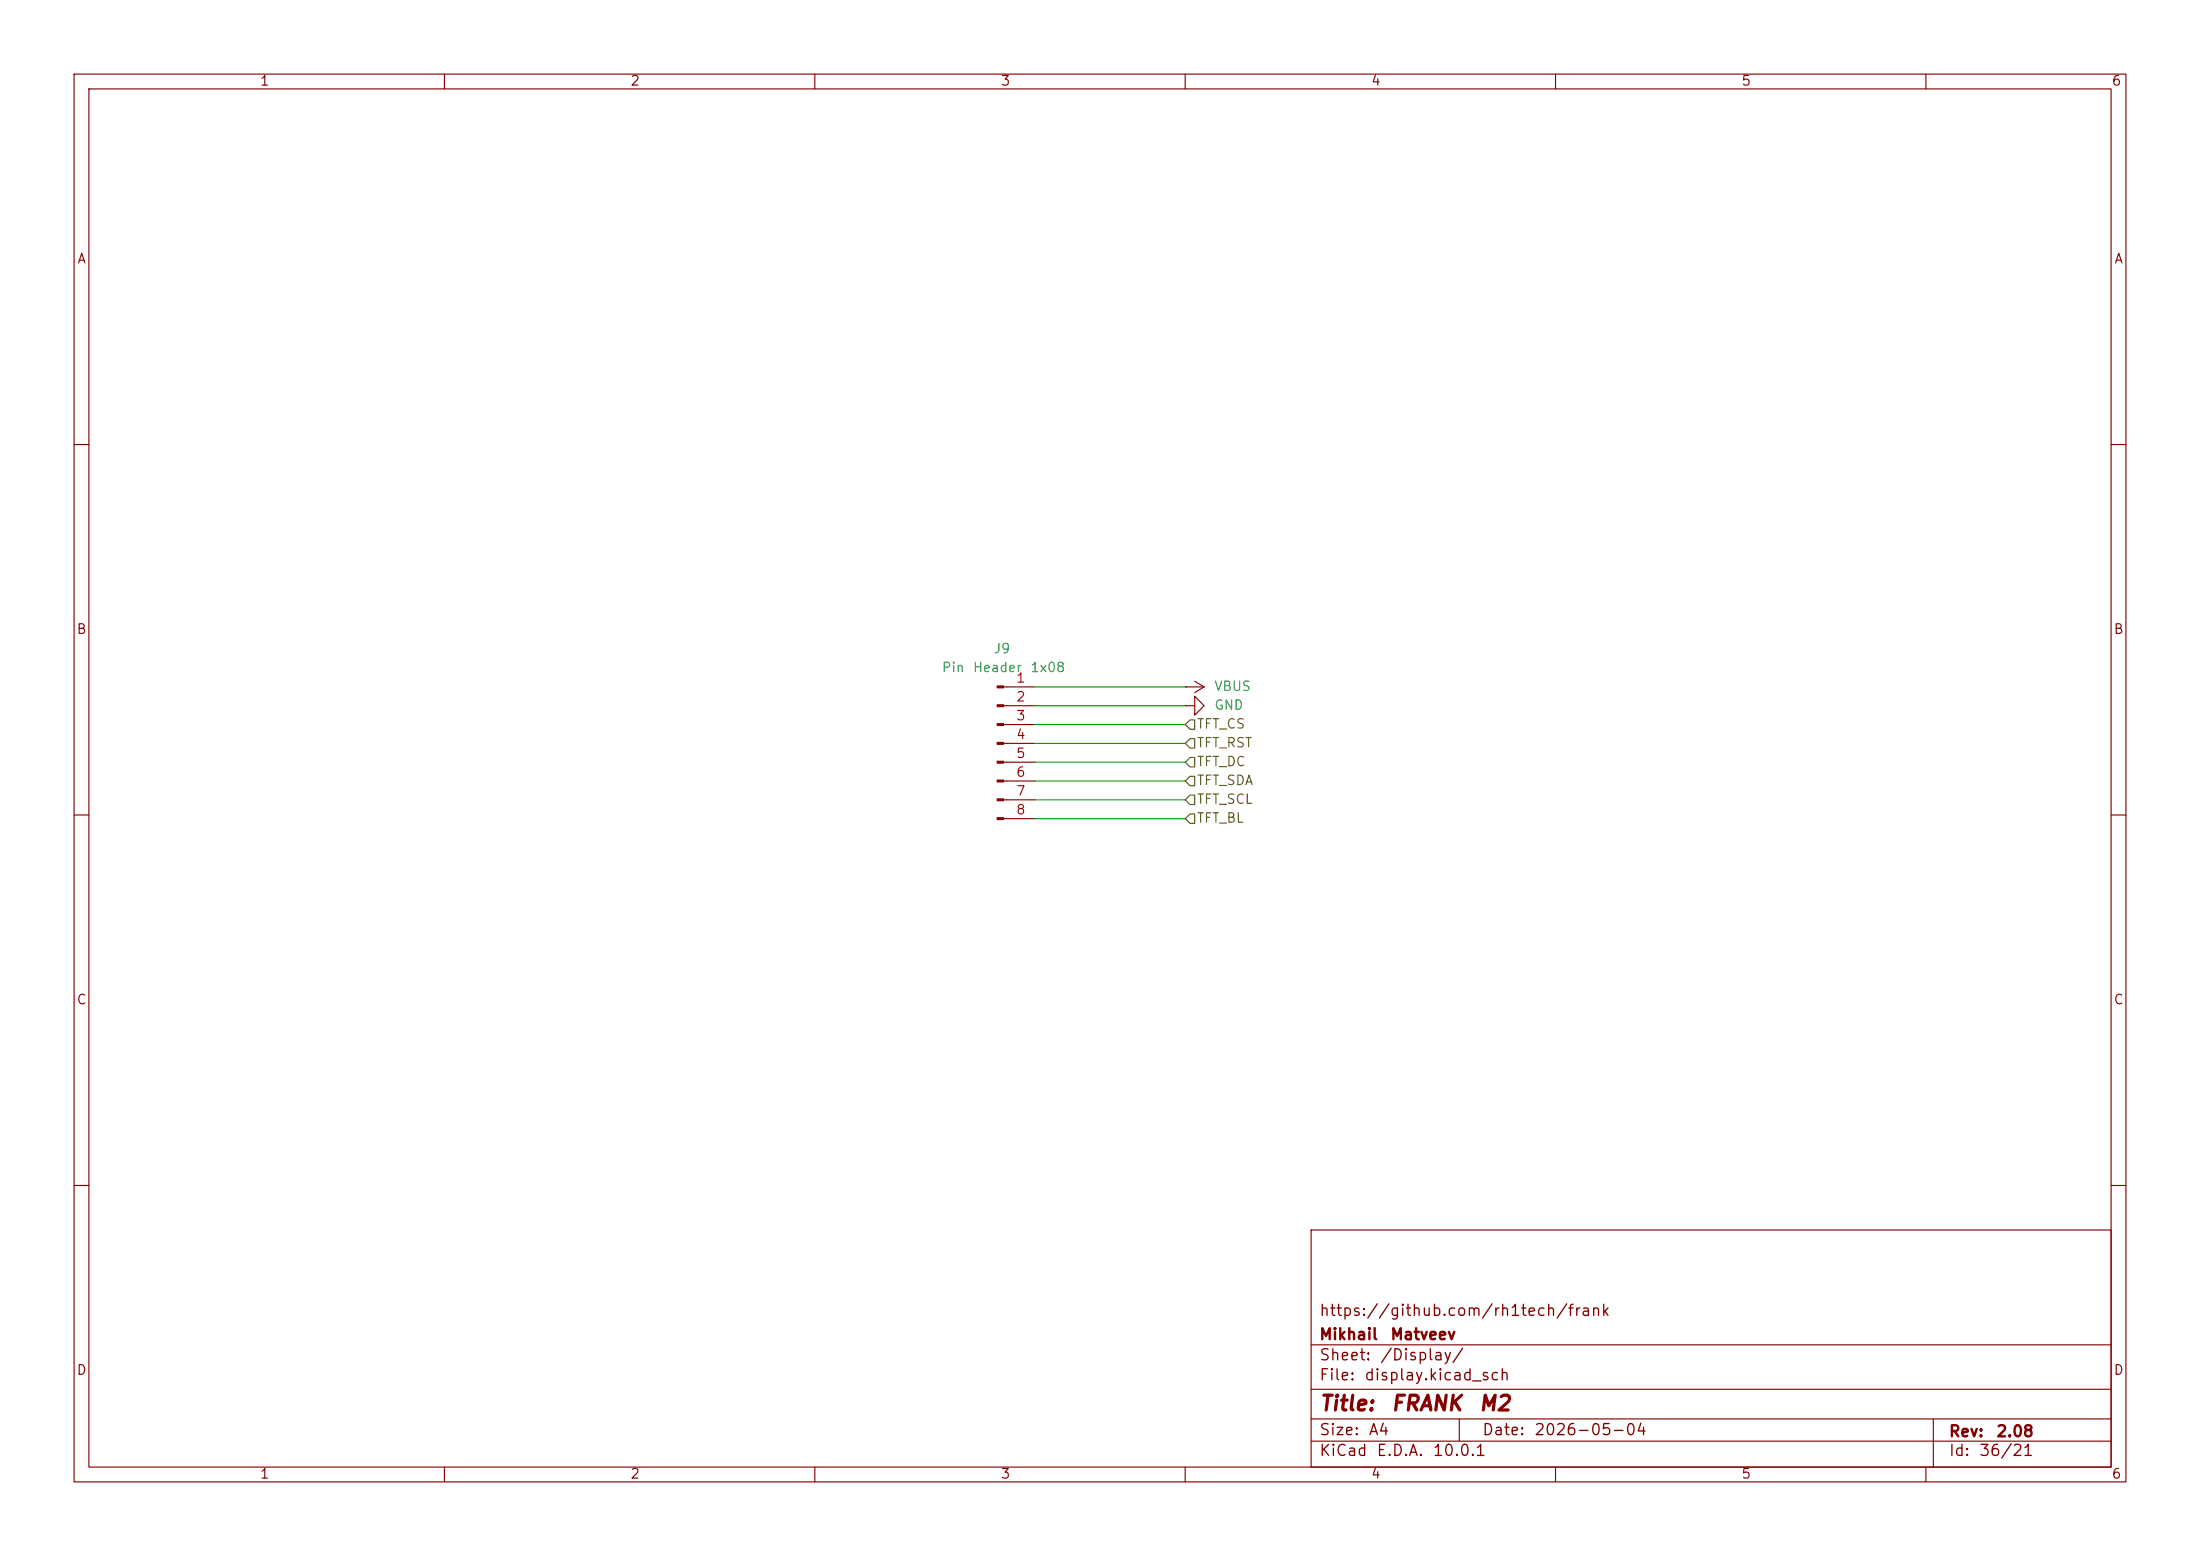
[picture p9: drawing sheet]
(kicad_sch
 (version 20260306)
 (generator "eeschema")
 (generator_version "10.0")
 (paper "A4")
 (title_block
  (title "${NAME} ${MODEL}")
  (date "${DATE}")
  (rev "${VERSION}")
  (company "Mikhail Matveev")
  (comment 1 "https://github.com/rh1tech/frank"))
 (lib_symbols
  (symbol "FRANK:Conn_01x08_Pin"
   (pin_names
    (offset 1.016) (hide yes)) (exclude_from_sim no) (in_bom yes) (on_board yes)
   (in_pos_files yes)
   (duplicate_pin_numbers_are_jumpers no)
   (property "Reference" "J" (at 0 10.16 0) (show_name no) (do_not_autoplace no) (effects (font (size 1.27 1.27))))
   (property "Value" "Conn_01x08_Pin" (at 0 -12.7 0) (show_name no) (do_not_autoplace no) (effects (font (size 1.27 1.27))))
   (property "Footprint" "" (at 0 0 0) (show_name no) (do_not_autoplace no) (hide yes) (effects (font (size 1.27 1.27))))
   (property "Datasheet" "" (at 0 0 0) (show_name no) (do_not_autoplace no) (hide yes) (effects (font (size 1.27 1.27))))
   (property "Description" "Generic connector, single row, 01x08, script generated" (at 0 0 0) (show_name no) (do_not_autoplace no) (hide yes) (effects (font (size 1.27 1.27))))
   (property "ki_locked" "" (at 0 0 0) (show_name no) (do_not_autoplace no) (effects (font (size 1.27 1.27))))
   (symbol "Conn_01x08_Pin_1_1"
    (rectangle (start 0.8636 7.747) (end 0 7.493) (stroke (width 0.1524) (type default)) (fill (type outline)))
    (rectangle (start 0.8636 5.207) (end 0 4.953) (stroke (width 0.1524) (type default)) (fill (type outline)))
    (rectangle (start 0.8636 2.667) (end 0 2.413) (stroke (width 0.1524) (type default)) (fill (type outline)))
    (rectangle (start 0.8636 0.127) (end 0 -0.127) (stroke (width 0.1524) (type default)) (fill (type outline)))
    (rectangle (start 0.8636 -2.413) (end 0 -2.667) (stroke (width 0.1524) (type default)) (fill (type outline)))
    (rectangle (start 0.8636 -4.953) (end 0 -5.207) (stroke (width 0.1524) (type default)) (fill (type outline)))
    (rectangle (start 0.8636 -7.493) (end 0 -7.747) (stroke (width 0.1524) (type default)) (fill (type outline)))
    (rectangle (start 0.8636 -10.033) (end 0 -10.287) (stroke (width 0.1524) (type default)) (fill (type outline)))
    (polyline (pts (xy 1.27 7.62) (xy 0.8636 7.62)) (stroke (width 0.1524) (type default)) (fill (type none)))
    (polyline (pts (xy 1.27 5.08) (xy 0.8636 5.08)) (stroke (width 0.1524) (type default)) (fill (type none)))
    (polyline (pts (xy 1.27 2.54) (xy 0.8636 2.54)) (stroke (width 0.1524) (type default)) (fill (type none)))
    (polyline (pts (xy 1.27 0) (xy 0.8636 0)) (stroke (width 0.1524) (type default)) (fill (type none)))
    (polyline (pts (xy 1.27 -2.54) (xy 0.8636 -2.54)) (stroke (width 0.1524) (type default)) (fill (type none)))
    (polyline (pts (xy 1.27 -5.08) (xy 0.8636 -5.08)) (stroke (width 0.1524) (type default)) (fill (type none)))
    (polyline (pts (xy 1.27 -7.62) (xy 0.8636 -7.62)) (stroke (width 0.1524) (type default)) (fill (type none)))
    (polyline (pts (xy 1.27 -10.16) (xy 0.8636 -10.16)) (stroke (width 0.1524) (type default)) (fill (type none)))
    (pin passive line (at 5.08 7.62 180) (length 3.81) (name "Pin_1" (effects (font (size 1.27 1.27)))) (number "1" (effects (font (size 1.27 1.27)))))
    (pin passive line (at 5.08 5.08 180) (length 3.81) (name "Pin_2" (effects (font (size 1.27 1.27)))) (number "2" (effects (font (size 1.27 1.27)))))
    (pin passive line (at 5.08 2.54 180) (length 3.81) (name "Pin_3" (effects (font (size 1.27 1.27)))) (number "3" (effects (font (size 1.27 1.27)))))
    (pin passive line (at 5.08 0 180) (length 3.81) (name "Pin_4" (effects (font (size 1.27 1.27)))) (number "4" (effects (font (size 1.27 1.27)))))
    (pin passive line (at 5.08 -2.54 180) (length 3.81) (name "Pin_5" (effects (font (size 1.27 1.27)))) (number "5" (effects (font (size 1.27 1.27)))))
    (pin passive line (at 5.08 -5.08 180) (length 3.81) (name "Pin_6" (effects (font (size 1.27 1.27)))) (number "6" (effects (font (size 1.27 1.27)))))
    (pin passive line (at 5.08 -7.62 180) (length 3.81) (name "Pin_7" (effects (font (size 1.27 1.27)))) (number "7" (effects (font (size 1.27 1.27)))))
    (pin passive line (at 5.08 -10.16 180) (length 3.81) (name "Pin_8" (effects (font (size 1.27 1.27)))) (number "8" (effects (font (size 1.27 1.27))))))
   (embedded_fonts no))
  (symbol "power:GND"
   (power global)
   (pin_numbers (hide yes))
   (pin_names
    (offset 0) (hide yes)) (exclude_from_sim no) (in_bom yes) (on_board yes)
   (in_pos_files yes)
   (duplicate_pin_numbers_are_jumpers no)
   (property "Reference" "#PWR" (at 0 -6.35 0) (show_name no) (do_not_autoplace no) (hide yes) (effects (font (size 1.27 1.27))))
   (property "Value" "GND" (at 0 -3.81 0) (show_name no) (do_not_autoplace no) (effects (font (size 1.27 1.27))))
   (property "Footprint" "" (at 0 0 0) (show_name no) (do_not_autoplace no) (hide yes) (effects (font (size 1.27 1.27))))
   (property "Datasheet" "" (at 0 0 0) (show_name no) (do_not_autoplace no) (hide yes) (effects (font (size 1.27 1.27))))
   (property "Description" "Power symbol creates a global label with name \"GND\" , ground" (at 0 0 0) (show_name no) (do_not_autoplace no) (hide yes) (effects (font (size 1.27 1.27))))
   (symbol "GND_0_1"
    (polyline (pts (xy 0 0) (xy 0 -1.27) (xy 1.27 -1.27) (xy 0 -2.54) (xy -1.27 -1.27) (xy 0 -1.27)) (stroke (width 0) (type default)) (fill (type none))))
   (symbol "GND_1_1"
    (pin power_in line (at 0 0 270) (length 0) (name "" (effects (font (size 1.27 1.27)))) (number "1" (effects (font (size 1.27 1.27))))))
   (embedded_fonts no))
  (symbol "power:VBUS"
   (power global)
   (pin_numbers (hide yes))
   (pin_names
    (offset 0) (hide yes)) (exclude_from_sim no) (in_bom yes) (on_board yes)
   (in_pos_files yes)
   (duplicate_pin_numbers_are_jumpers no)
   (property "Reference" "#PWR" (at 0 -3.81 0) (show_name no) (do_not_autoplace no) (hide yes) (effects (font (size 1.27 1.27))))
   (property "Value" "VBUS" (at 0 3.556 0) (show_name no) (do_not_autoplace no) (effects (font (size 1.27 1.27))))
   (property "Footprint" "" (at 0 0 0) (show_name no) (do_not_autoplace no) (hide yes) (effects (font (size 1.27 1.27))))
   (property "Datasheet" "" (at 0 0 0) (show_name no) (do_not_autoplace no) (hide yes) (effects (font (size 1.27 1.27))))
   (property "Description" "Power symbol creates a global label with name \"VBUS\"" (at 0 0 0) (show_name no) (do_not_autoplace no) (hide yes) (effects (font (size 1.27 1.27))))
   (symbol "VBUS_0_1"
    (polyline (pts (xy -0.762 1.27) (xy 0 2.54)) (stroke (width 0) (type default)) (fill (type none)))
    (polyline (pts (xy 0 2.54) (xy 0.762 1.27)) (stroke (width 0) (type default)) (fill (type none)))
    (polyline (pts (xy 0 0) (xy 0 2.54)) (stroke (width 0) (type default)) (fill (type none))))
   (symbol "VBUS_1_1"
    (pin power_in line (at 0 0 90) (length 0) (name "" (effects (font (size 1.27 1.27)))) (number "1" (effects (font (size 1.27 1.27))))))
   (embedded_fonts no)))
 (wire
  (pts (xy 139.7 100.33) (xy 160.02 100.33))
  (stroke (width 0) (type default)))
 (wire
  (pts (xy 139.7 97.79) (xy 160.02 97.79))
  (stroke (width 0) (type default)))
 (wire
  (pts (xy 139.7 102.87) (xy 160.02 102.87))
  (stroke (width 0) (type default)))
 (wire
  (pts (xy 139.7 92.71) (xy 160.02 92.71))
  (stroke (width 0) (type default)))
 (wire
  (pts (xy 139.7 110.49) (xy 160.02 110.49))
  (stroke (width 0) (type default)))
 (wire
  (pts (xy 139.7 105.41) (xy 160.02 105.41))
  (stroke (width 0) (type default)))
 (wire
  (pts (xy 139.7 95.25) (xy 160.02 95.25))
  (stroke (width 0) (type default)))
 (wire
  (pts (xy 139.7 107.95) (xy 160.02 107.95))
  (stroke (width 0) (type default)))
 (hierarchical_label "TFT_SCL"
  (shape input)
  (at 160.02 107.95 0)
  (effects (font (size 1.27 1.27)) (justify left)))
 (hierarchical_label "TFT_BL"
  (shape input)
  (at 160.02 110.49 0)
  (effects (font (size 1.27 1.27)) (justify left)))
 (hierarchical_label "TFT_DC"
  (shape input)
  (at 160.02 102.87 0)
  (effects (font (size 1.27 1.27)) (justify left)))
 (hierarchical_label "TFT_SDA"
  (shape input)
  (at 160.02 105.41 0)
  (effects (font (size 1.27 1.27)) (justify left)))
 (hierarchical_label "TFT_CS"
  (shape input)
  (at 160.02 97.79 0)
  (effects (font (size 1.27 1.27)) (justify left)))
 (hierarchical_label "TFT_RST"
  (shape input)
  (at 160.02 100.33 0)
  (effects (font (size 1.27 1.27)) (justify left)))
 (symbol
  (lib_id "power:GND")
  (at 160.02 95.25 90)
  (unit 1)
  (body_style 1)
  (exclude_from_sim no)
  (in_bom yes)
  (on_board yes)
  (in_pos_files yes)
  (dnp no)
  (fields_autoplaced yes)
  (property "Reference" "#PWR074" (at 166.37 95.25 0) (hide yes) (show_name no) (do_not_autoplace no) (effects (font (size 1.27 1.27))))
  (property "Value" "GND" (at 163.83 95.2499 90) (show_name no) (do_not_autoplace no) (effects (font (size 1.27 1.27)) (justify right)))
  (property "Footprint" "" (at 160.02 95.25 0) (hide yes) (show_name no) (do_not_autoplace no) (effects (font (size 1.27 1.27))))
  (property "Datasheet" "" (at 160.02 95.25 0) (hide yes) (show_name no) (do_not_autoplace no) (effects (font (size 1.27 1.27))))
  (property "Description" "Power symbol creates a global label with name \"GND\" , ground" (at 160.02 95.25 0) (hide yes) (show_name no) (do_not_autoplace no) (effects (font (size 1.27 1.27))))
  (pin "1"))
 (symbol
  (lib_id "power:VBUS")
  (at 160.02 92.71 270)
  (unit 1)
  (body_style 1)
  (exclude_from_sim no)
  (in_bom yes)
  (on_board yes)
  (in_pos_files yes)
  (dnp no)
  (fields_autoplaced yes)
  (property "Reference" "#PWR073" (at 156.21 92.71 0) (hide yes) (show_name no) (do_not_autoplace no) (effects (font (size 1.27 1.27))))
  (property "Value" "VBUS" (at 163.83 92.7099 90) (show_name no) (do_not_autoplace no) (effects (font (size 1.27 1.27)) (justify left)))
  (property "Footprint" "" (at 160.02 92.71 0) (hide yes) (show_name no) (do_not_autoplace no) (effects (font (size 1.27 1.27))))
  (property "Datasheet" "" (at 160.02 92.71 0) (hide yes) (show_name no) (do_not_autoplace no) (effects (font (size 1.27 1.27))))
  (property "Description" "Power symbol creates a global label with name \"VBUS\"" (at 160.02 92.71 0) (hide yes) (show_name no) (do_not_autoplace no) (effects (font (size 1.27 1.27))))
  (pin "1"))
 (symbol
  (lib_id "FRANK:Conn_01x08_Pin")
  (at 134.62 100.33 0)
  (unit 1)
  (body_style 1)
  (exclude_from_sim no)
  (in_bom yes)
  (on_board yes)
  (in_pos_files yes)
  (dnp no)
  (fields_autoplaced yes)
  (property "Reference" "J9" (at 135.255 87.63 0) (show_name no) (do_not_autoplace no) (effects (font (size 1.27 1.27))))
  (property "Value" "Pin Header 1x08" (at 135.255 90.17 0) (show_name no) (do_not_autoplace no) (effects (font (size 1.27 1.27))))
  (property "Footprint" "FRANK:JST_GH_1x08_P1.25mm" (at 134.62 100.33 0) (hide yes) (show_name no) (do_not_autoplace no) (effects (font (size 1.27 1.27))))
  (property "Datasheet" "" (at 134.62 100.33 0) (hide yes) (show_name no) (do_not_autoplace no) (effects (font (size 1.27 1.27))))
  (property "Description" "Generic connector, single row, 01x08, script generated" (at 134.62 100.33 0) (hide yes) (show_name no) (do_not_autoplace no) (effects (font (size 1.27 1.27))))
  (property "AliExpress" "https://www.aliexpress.com/item/1005007039504981.html" (at 134.62 100.33 0) (hide yes) (show_name no) (do_not_autoplace no) (effects (font (size 1.27 1.27))))
  (property "Availability" "" (at 134.62 100.33 0) (show_name no) (do_not_autoplace no) (effects (font (size 1.27 1.27))))
  (property "Check_prices" "" (at 134.62 100.33 0) (show_name no) (do_not_autoplace no) (effects (font (size 1.27 1.27))))
  (property "Description_1" "" (at 134.62 100.33 0) (show_name no) (do_not_autoplace no) (effects (font (size 1.27 1.27))))
  (property "MF" "" (at 134.62 100.33 0) (show_name no) (do_not_autoplace no) (effects (font (size 1.27 1.27))))
  (property "MP" "" (at 134.62 100.33 0) (show_name no) (do_not_autoplace no) (effects (font (size 1.27 1.27))))
  (property "Package" "" (at 134.62 100.33 0) (show_name no) (do_not_autoplace no) (effects (font (size 1.27 1.27))))
  (property "Price" "" (at 134.62 100.33 0) (show_name no) (do_not_autoplace no) (effects (font (size 1.27 1.27))))
  (property "SnapEDA_Link" "" (at 134.62 100.33 0) (show_name no) (do_not_autoplace no) (effects (font (size 1.27 1.27))))
  (pin "1")
  (pin "3")
  (pin "4")
  (pin "7")
  (pin "6")
  (pin "5")
  (pin "2")
  (pin "8")))
